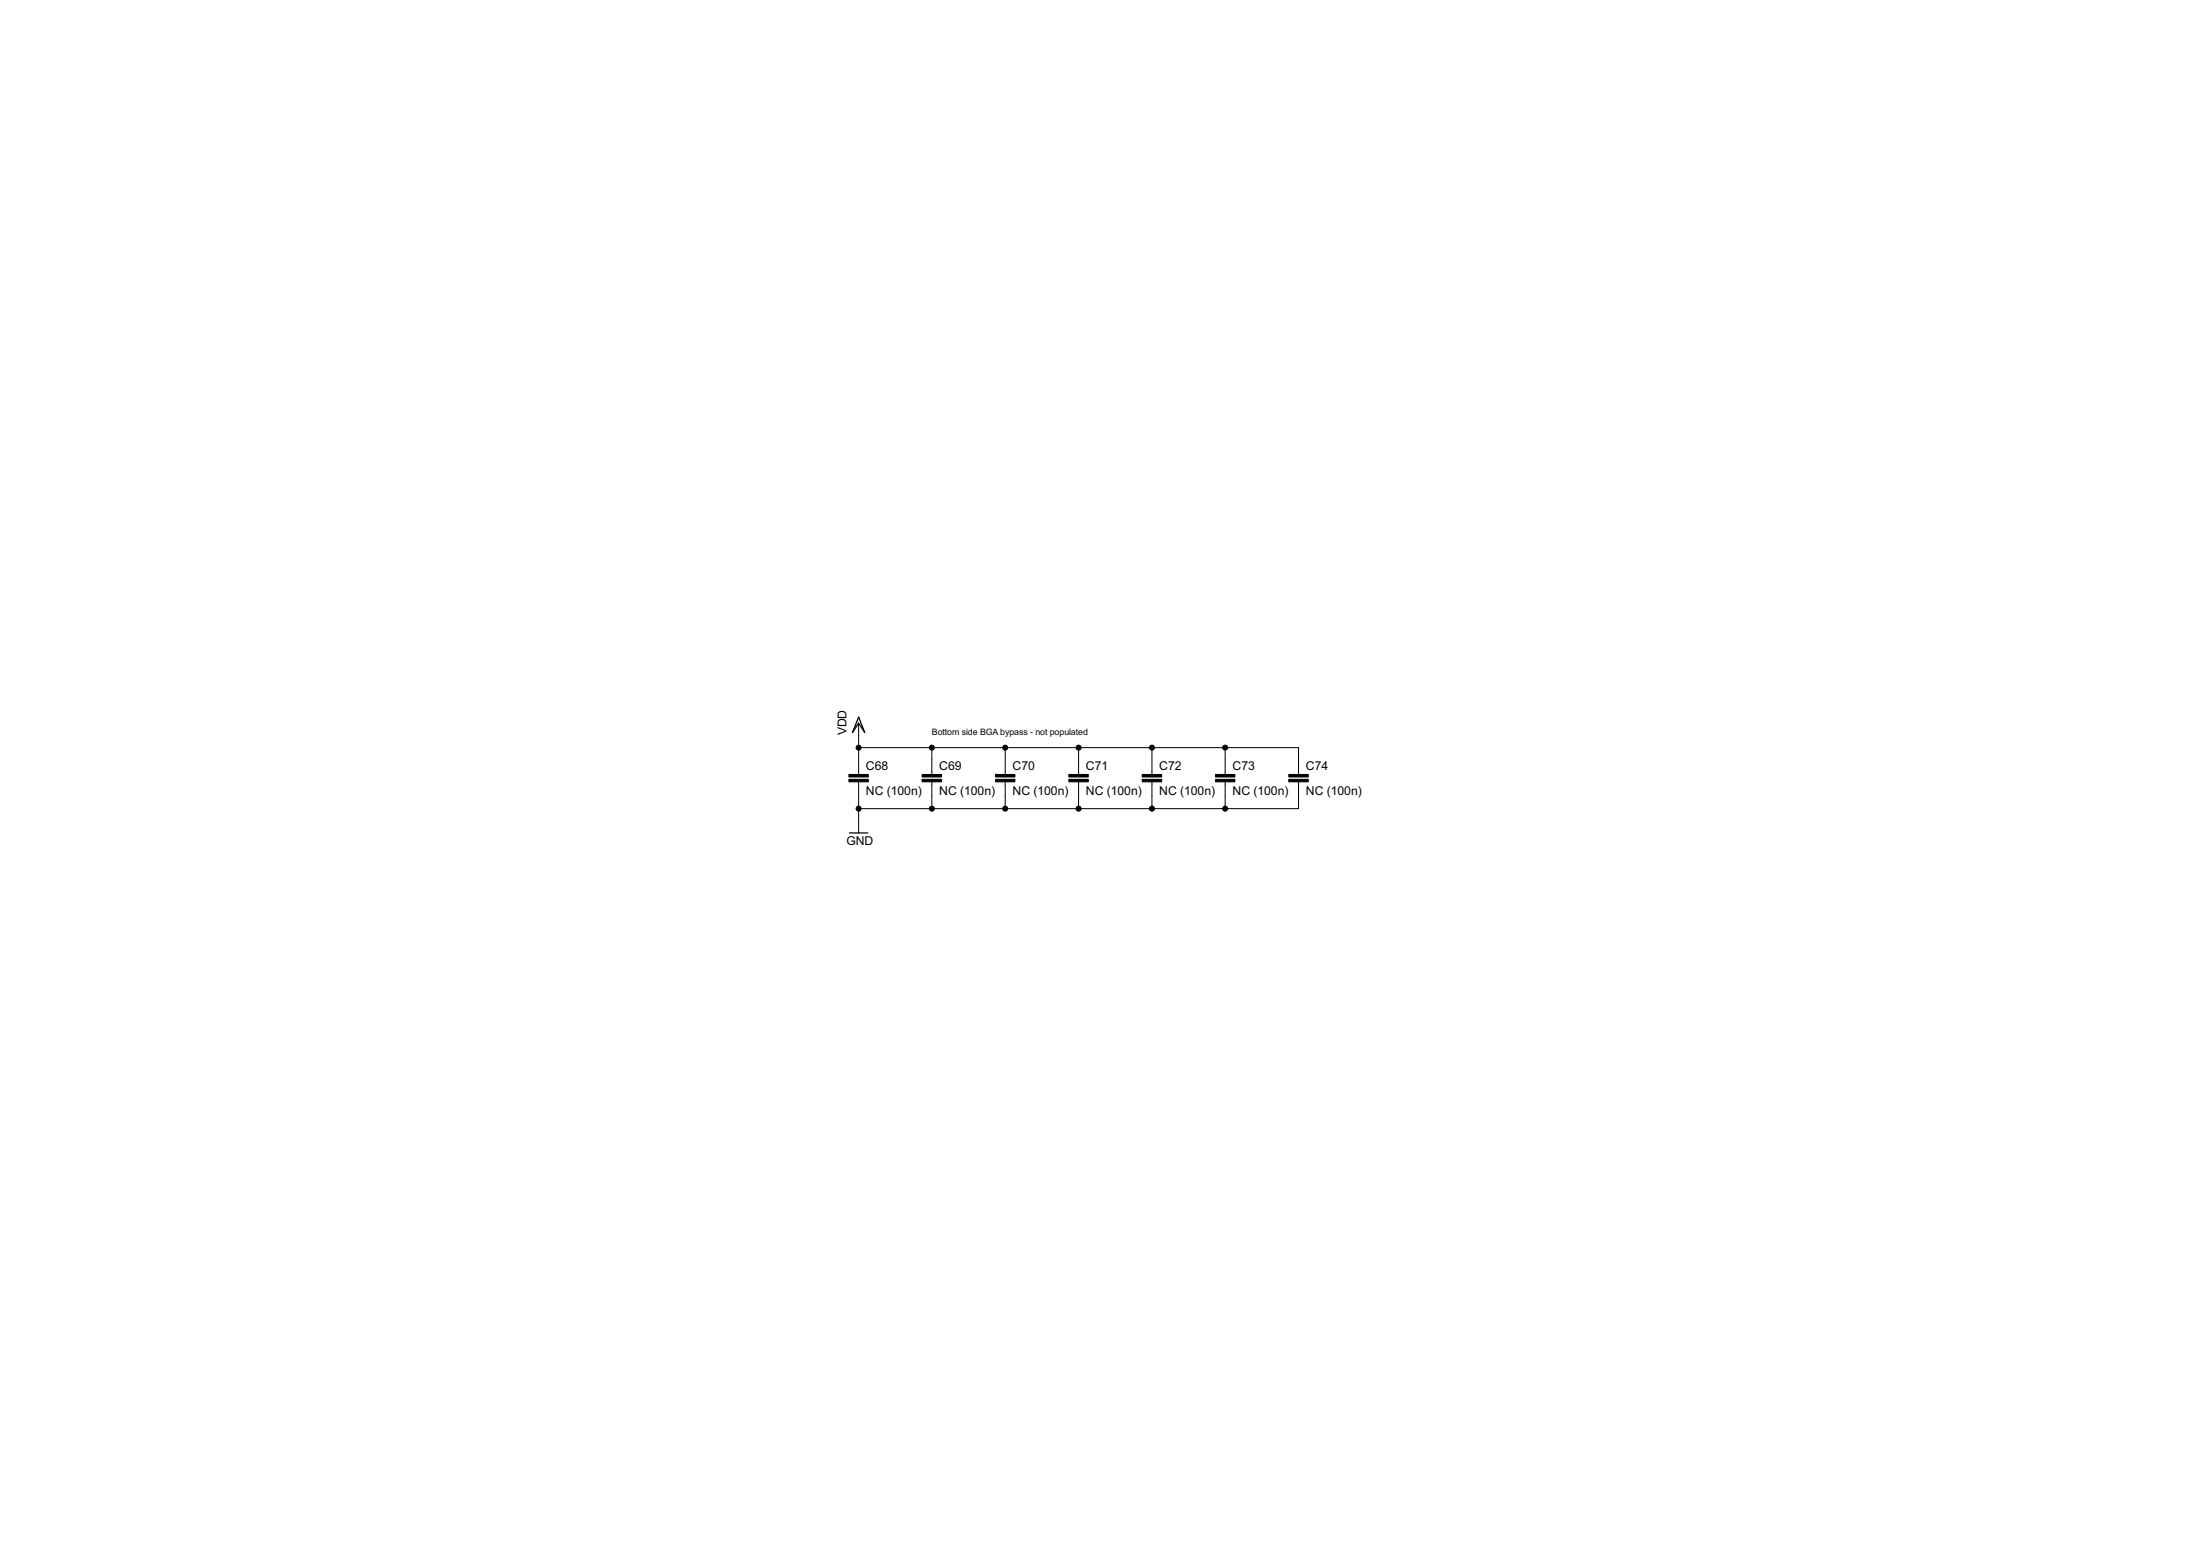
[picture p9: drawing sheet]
<svg xmlns="http://www.w3.org/2000/svg" width="297mm" height="210mm" viewBox="0 0 297 210" stroke-linecap="round" stroke-linejoin="round" font-family="sans-serif">
<g fill="none" stroke="#000" stroke-width=".14">
<path d="M115.9 97.6v6.9M115.9 100.9h59.4v3.6M115.9 105.5v6.9M125.8 100.9v3.6M125.8 105.5v3.7M135.7 100.9v3.6M135.7 105.5v3.7M145.6 100.9v3.6M145.6 105.5v3.7M155.5 100.9v3.6M155.5 105.5v3.7M165.4 100.9v3.6"/>
<path d="M165.4 105.5v3.7M175.3 105.5v3.7h-59.4"/>
</g>
<g fill="#000" stroke="#000" stroke-width=".14">
<path d="M114.6 105.2h2.6v.3h-2.6zM114.6 104.5h2.6v.4h-2.6zM124.5 105.2h2.6v.3h-2.6zM124.5 104.5h2.6v.4h-2.6zM134.4 105.2h2.6v.3h-2.6zM134.4 104.5h2.6v.4h-2.6zM144.3 105.2h2.6v.3h-2.6zM144.3 104.5h2.6v.4h-2.6zM154.2 105.2h2.6v.3h-2.6zM154.2 104.5h2.6v.4h-2.6zM164.1 105.2h2.6v.3h-2.6zM164.1 104.5h2.6v.4h-2.6z"/>
<path d="M174 105.2h2.6v.3h-2.6zM174 104.5h2.6v.4h-2.6z"/>
</g>
<path d="M115.9 96.8l.9 2.1-.9-1.3-.8 1.3zM114.7 112.4h2.5" fill="none" stroke="#000" stroke-width=".17"/>
<g fill="#000" stroke="#000" stroke-width=".14">
<circle cx="115.9" cy="100.9" r=".34"/>
<circle cx="115.9" cy="109.2" r=".34"/>
<circle cx="125.8" cy="109.2" r=".34"/>
<circle cx="125.8" cy="100.9" r=".34"/>
<circle cx="135.7" cy="109.2" r=".34"/>
<circle cx="135.7" cy="100.9" r=".34"/>
<circle cx="145.6" cy="100.9" r=".34"/>
<circle cx="145.6" cy="109.2" r=".34"/>
<circle cx="155.5" cy="109.2" r=".34"/>
<circle cx="155.5" cy="100.9" r=".34"/>
<circle cx="165.4" cy="109.2" r=".34"/>
<circle cx="165.4" cy="100.9" r=".34"/>
</g>
<g font-size="1.8">
<text x="114.3" y="99.3" transform="rotate(-90 114.3 99.3)">VDD</text>
<text x="116.9" y="107.3">NC (100n)</text>
<text x="116.9" y="104">C68</text>
<text x="126.8" y="107.3">NC (100n)</text>
<text x="126.8" y="104">C69</text>
<text x="136.7" y="107.3">NC (100n)</text>
<text x="136.7" y="104">C70</text>
<text x="146.6" y="107.3">NC (100n)</text>
<text x="146.6" y="104">C71</text>
<text x="156.5" y="107.3">NC (100n)</text>
<text x="156.5" y="104">C72</text>
<text x="166.4" y="107.3">NC (100n)</text>
<text x="166.4" y="104">C73</text>
<text x="176.3" y="107.3">NC (100n)</text>
<text x="176.3" y="104">C74</text>
<text x="114.3" y="114.1">GND</text>
</g>
<text font-size="1.3" x="125.8" y="99.3">Bottom side BGA bypass - not populated</text>
</svg>
